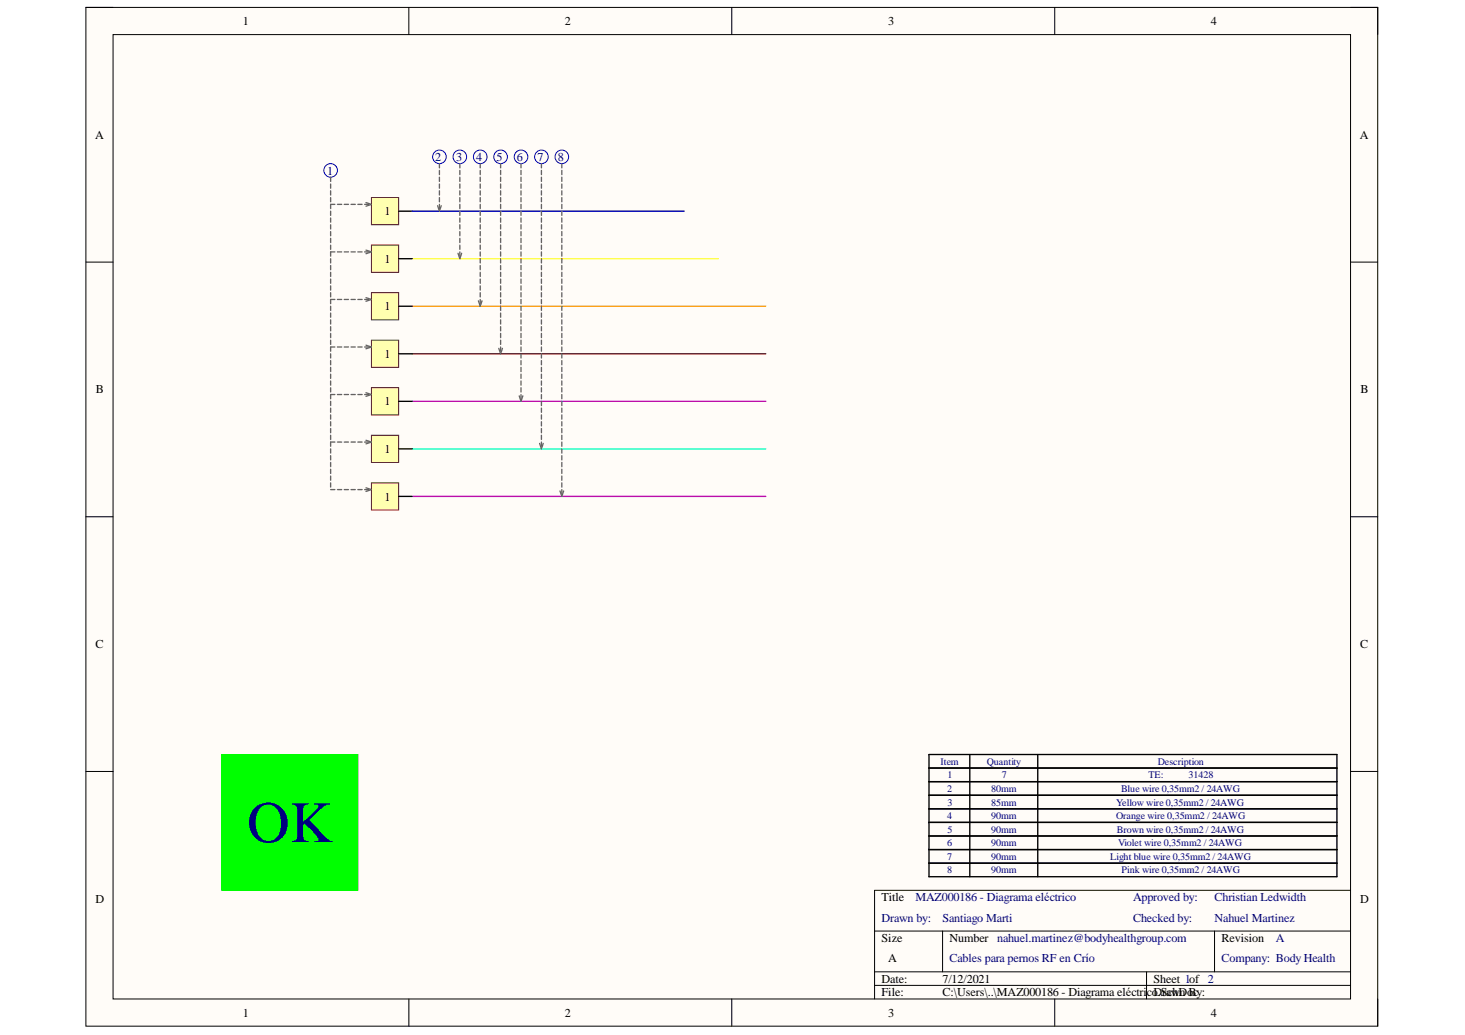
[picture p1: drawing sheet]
<svg xmlns="http://www.w3.org/2000/svg" width="297mm" height="210mm" viewBox="0 0 297 210" stroke-linecap="round" stroke-linejoin="round" font-family="sans-serif">
<path d="M17.4 1.5h261.9v206.6h-261.9z" fill-rule="evenodd" fill="#fffcf8"/>
<path d="M17.4 1.5h261.9v206.6h-261.9z" fill="none" stroke="#000" stroke-width=".2"/>
<path d="M22.9 7h250.9v195.6h-250.9z" fill-rule="evenodd" fill="#fffcf8"/>
<g fill="none" stroke="#000" stroke-width=".2">
<path d="M17.4 1.5h5.5M22.9 7h250.9v195.6h-250.9zM82.9 1.5v5.5M148.4 1.5v5.5M213.9 1.5v5.5M273.8 1.5h5.5v5.5M17.4 53.2h5.5M273.8 53.2h5.5M17.4 104.8h5.5M273.8 104.8h5.5M17.4 156.5h5.5M273.8 156.5h5.5"/>
<path d="M177.3 188.8h96.5M177.3 197.1h96.5M177.3 199.8h96.5M191.1 188.8v8.3M232.5 197.1v5.5M246.3 188.8v8.3M273.8 180.6h-96.5v22M82.9 202.6v5.5M148.4 202.6v5.5M213.9 202.6v5.5M279.3 202.6v5.5"/>
</g>
<path d="M188.4 153h82.7v13.8h-82.7zM188.4 155.8h82.7M188.4 158.5h82.7M196.6 153v13.8M210.4 153v13.8M188.4 161.3h82.7M188.4 164h82.7" fill="none" stroke="#000" stroke-width=".27"/>
<path d="M45 153h27.6v27.6h-27.6z" fill-rule="evenodd" fill="#0f0"/>
<path d="M45 153h27.6v27.6h-27.6z" fill="none" stroke="#0f0" stroke-width=".2"/>
<path d="M75.3 40.1h5.5v5.5h-5.5z" fill-rule="evenodd" fill="#ffffb0"/>
<path d="M75.3 40.1h5.5v5.5h-5.5z" fill="none" stroke="#800000" stroke-width=".2"/>
<path d="M80.8 42.8h2.8" fill="none" stroke="#000" stroke-width=".27"/>
<path d="M83.6 42.8h55.1" fill="none" stroke="#00f" stroke-width=".27"/>
<path d="M83.6 52.5h62" fill="none" stroke="#ff0" stroke-width=".27"/>
<path d="M83.6 62.1h71.7" fill="none" stroke="#f90" stroke-width=".27"/>
<path d="M83.6 71.8h71.7" fill="none" stroke="#980000" stroke-width=".27"/>
<path d="M83.6 81.4h71.7" fill="none" stroke="#90f" stroke-width=".27"/>
<path d="M83.6 91h71.7" fill="none" stroke="#0ff" stroke-width=".27"/>
<path d="M83.6 100.7h71.7" fill="none" stroke="#f0f" stroke-width=".27"/>
<circle cx="89.1" cy="31.8" r="1.38" fill="none" stroke="#00f" stroke-width=".2"/>
<path d="M75.3 49.7h5.5v5.5h-5.5z" fill-rule="evenodd" fill="#ffffb0"/>
<path d="M75.3 49.7h5.5v5.5h-5.5z" fill="none" stroke="#800000" stroke-width=".2"/>
<path d="M80.8 52.5h2.8" fill="none" stroke="#000" stroke-width=".27"/>
<path d="M75.3 59.4h5.5v5.5h-5.5z" fill-rule="evenodd" fill="#ffffb0"/>
<path d="M75.3 59.4h5.5v5.5h-5.5z" fill="none" stroke="#800000" stroke-width=".2"/>
<path d="M80.8 62.1h2.8" fill="none" stroke="#000" stroke-width=".27"/>
<path d="M75.3 69h5.5v5.5h-5.5z" fill-rule="evenodd" fill="#ffffb0"/>
<path d="M75.3 69h5.5v5.5h-5.5z" fill="none" stroke="#800000" stroke-width=".2"/>
<path d="M80.8 71.8h2.8" fill="none" stroke="#000" stroke-width=".27"/>
<path d="M75.3 78.6h5.5v5.5h-5.5z" fill-rule="evenodd" fill="#ffffb0"/>
<path d="M75.3 78.6h5.5v5.5h-5.5z" fill="none" stroke="#800000" stroke-width=".2"/>
<path d="M80.8 81.4h2.8" fill="none" stroke="#000" stroke-width=".27"/>
<path d="M75.3 88.3h5.5v5.5h-5.5z" fill-rule="evenodd" fill="#ffffb0"/>
<path d="M75.3 88.3h5.5v5.5h-5.5z" fill="none" stroke="#800000" stroke-width=".2"/>
<path d="M80.8 91h2.8" fill="none" stroke="#000" stroke-width=".27"/>
<path d="M75.3 97.9h5.5v5.5h-5.5z" fill-rule="evenodd" fill="#ffffb0"/>
<path d="M75.3 97.9h5.5v5.5h-5.5z" fill="none" stroke="#800000" stroke-width=".2"/>
<path d="M80.8 100.7h2.8M188.4 166.8h82.7v11h-82.7zM188.4 169.5h82.7M188.4 172.3h82.7M188.4 175.1h82.7M196.6 166.8v11M210.4 166.8v11" fill="none" stroke="#000" stroke-width=".27"/>
<g fill="none" stroke="#666" stroke-width=".27">
<path d="M67 35.9v.9M67 37.3v.9M67 38.7v.9M89.1 33.2v.8M89.1 34.6v.8M89.1 35.9v.9M89.1 37.3v.9M89.1 38.7v.9M93.2 33.2v.8M93.2 34.6v.8M93.2 35.9v.9M93.2 37.3v.9"/>
<path d="M93.2 38.7v.9M97.4 33.2v.8M97.4 34.6v.8M97.4 35.9v.9M97.4 37.3v.9M97.4 38.7v.9M101.5 33.2v.8M101.5 34.6v.8M101.5 35.9v.9M101.5 37.3v.9M101.5 38.7v.9M105.6 33.2v.8"/>
<path d="M105.6 34.6v.8M105.6 35.9v.9M105.6 37.3v.9M105.6 38.7v.9M109.8 33.2v.8M109.8 34.6v.8M109.8 35.9v.9M109.8 37.3v.9M109.8 38.7v.9M113.9 33.2v.8M113.9 34.6v.8M113.9 35.9v.9"/>
<path d="M113.9 37.3v.9M113.9 38.7v.9M67 40.1v.8M67 42.8v.9M67 44.2v.9M67 45.6v.8M67 47v.8M67 48.3v.9M67 49.7v.9M67 52.5v.8M67 53.8v.9M67 55.2v.9"/>
<path d="M67 56.6v.9M67 58v.8M67 59.4v.8M67.9 41.4h-.9v.9M67.9 51.1h-.9v.8M68.4 41.4h.9M68.4 51.1h.9M69.8 41.4h.9M69.8 51.1h.9M71.2 41.4h.8M71.2 51.1h.8M72.6 41.4h.8"/>
<path d="M72.6 51.1h.8M73.9 41.4h.9M73.9 51.1h.9M74.2 41.1l1.1 .3-1.1 .4M74.2 50.7l1.1 .4-1.1 .4M88.7 41.7l.4 1.1 .4-1.1M89.1 40.1v.8M89.1 41.4v.9M92.9 51.4l.3 1.1 .4-1.1M93.2 40.1v.8M93.2 41.4v.9M93.2 42.8v.9"/>
<path d="M93.2 44.2v.9M93.2 45.6v.8M93.2 47v.8M93.2 48.3v.9M93.2 49.7v.9M93.2 51.1v.8M97.4 40.1v.8M97.4 41.4v.9M97.4 42.8v.9M97.4 44.2v.9M97.4 45.6v.8M97.4 47v.8"/>
<path d="M97.4 48.3v.9M97.4 49.7v.9M97.4 51.1v.8M97.4 52.5v.8M97.4 53.8v.9M97.4 55.2v.9M97.4 56.6v.9M97.4 58v.8M97.4 59.4v.8M101.5 40.1v.8M101.5 41.4v.9M101.5 42.8v.9"/>
<path d="M101.5 44.2v.9M101.5 45.6v.8M101.5 47v.8M101.5 48.3v.9M101.5 49.7v.9M101.5 51.1v.8M101.5 52.5v.8M101.5 53.8v.9M101.5 55.2v.9M101.5 56.6v.9M101.5 58v.8M101.5 59.4v.8"/>
<path d="M105.6 40.1v.8M105.6 41.4v.9M105.6 42.8v.9M105.6 44.2v.9M105.6 45.6v.8M105.6 47v.8M105.6 48.3v.9M105.6 49.7v.9M105.6 51.1v.8M105.6 52.5v.8M105.6 53.8v.9M105.6 55.2v.9"/>
<path d="M105.6 56.6v.9M105.6 58v.8M105.6 59.4v.8M109.8 40.1v.8M109.8 41.4v.9M109.8 42.8v.9M109.8 44.2v.9M109.8 45.6v.8M109.8 47v.8M109.8 48.3v.9M109.8 49.7v.9M109.8 51.1v.8"/>
<path d="M109.8 52.5v.8M109.8 53.8v.9M109.8 55.2v.9M109.8 56.6v.9M109.8 58v.8M109.8 59.4v.8M113.9 40.1v.8M113.9 41.4v.9M113.9 42.8v.9M113.9 44.2v.9M113.9 45.6v.8M113.9 47v.8"/>
<path d="M113.9 48.3v.9M113.9 49.7v.9M113.9 51.1v.8M113.9 52.5v.8M113.9 53.8v.9M113.9 55.2v.9M113.9 56.6v.9M113.9 58v.8M113.9 59.4v.8M67 62.1v.9M67 63.5v.8M67 64.9v.8"/>
<path d="M67 66.2v.9M67 67.6v.9M67 69v.9M67 71.8v.8M67 73.1v.9M67 74.5v.9M67 75.9v.8M67 77.3v.8M67 78.6v.9M67.9 60.7h-.9v.9M67.9 70.4h-.9v.8M68.4 60.7h.9"/>
<path d="M68.4 70.4h.9M69.8 60.7h.9M69.8 70.4h.9M71.2 60.7h.8M71.2 70.4h.8M72.6 60.7h.8M72.6 70.4h.8M73.9 60.7h.9M73.9 70.4h.9M74.2 60.4l1.1 .3-1.1 .4M74.2 70l1.1 .4-1.1 .3M74.2 79.6l1.1 .4-1.1 .4"/>
<path d="M97 61l.4 1.1 .3-1.1M97.4 60.7v.9M101.1 70.6l.4 1.2 .4-1.2M101.5 60.7v.9M101.5 62.1v.9M101.5 63.5v.8M101.5 64.9v.8M101.5 66.2v.9M101.5 67.6v.9M101.5 69v.9M101.5 70.4v.8M105.6 60.7v.9"/>
<path d="M105.6 62.1v.9M105.6 63.5v.8M105.6 64.9v.8M105.6 66.2v.9M105.6 67.6v.9M105.6 69v.9M105.6 70.4v.8M105.6 71.8v.8M105.6 73.1v.9M105.6 74.5v.9M105.6 75.9v.8M105.6 77.3v.8"/>
<path d="M105.6 78.6v.9M109.8 60.7v.9M109.8 62.1v.9M109.8 63.5v.8M109.8 64.9v.8M109.8 66.2v.9M109.8 67.6v.9M109.8 69v.9M109.8 70.4v.8M109.8 71.8v.8M109.8 73.1v.9M109.8 74.5v.9"/>
<path d="M109.8 75.9v.8M109.8 77.3v.8M109.8 78.6v.9M113.9 60.7v.9M113.9 62.1v.9M113.9 63.5v.8M113.9 64.9v.8M113.9 66.2v.9M113.9 67.6v.9M113.9 69v.9M113.9 70.4v.8M113.9 71.8v.8"/>
<path d="M113.9 73.1v.9M113.9 74.5v.9M113.9 75.9v.8M113.9 77.3v.8M113.9 78.6v.9M67 81.4v.9M67 82.8v.8M67 84.1v.9M67 85.5v.9M67 86.9v.9M67 88.3v.8M67 91v.9"/>
<path d="M67 92.4v.9M67 93.8v.8M67 95.2v.8M67 96.5v.9M67 97.9v.9M67 99.3h.9M67.9 80h-.9v.9M67.9 89.7h-.9v.8M68.4 80h.9M68.4 89.7h.9M68.4 99.3h.9M69.8 80h.9"/>
<path d="M69.8 89.7h.9M69.8 99.3h.9M71.2 80h.8M71.2 89.7h.8M71.2 99.3h.8M72.6 80h.8M72.6 89.7h.8M72.6 99.3h.8M73.9 80h.9M73.9 89.7h.9M73.9 99.3h.9M74.2 89.3l1.1 .4-1.1 .3"/>
<path d="M74.2 98.9l1.1 .4-1.1 .4M105.3 80.3l.3 1.1 .4-1.1M105.6 80v.9M109.4 89.9l.4 1.1 .3-1.1M109.8 80v.9M109.8 81.4v.9M109.8 82.8v.8M109.8 84.1v.9M109.8 85.5v.9M109.8 86.9v.9M109.8 88.3v.8M109.8 89.7v.8"/>
<path d="M113.5 99.6l.4 1.1 .4-1.1M113.9 80v.9M113.9 81.4v.9M113.9 82.8v.8M113.9 84.1v.9M113.9 85.5v.9M113.9 86.9v.9M113.9 88.3v.8M113.9 89.7v.8M113.9 91v.9M113.9 92.4v.9M113.9 93.8v.8"/>
<path d="M113.9 95.2v.8M113.9 96.5v.9M113.9 97.9v.9M113.9 99.3v.9"/>
</g>
<g fill="none" stroke="#00f" stroke-width=".2">
<circle cx="67" cy="34.6" r="1.38"/>
<circle cx="93.2" cy="31.8" r="1.38"/>
<circle cx="97.4" cy="31.8" r="1.38"/>
<circle cx="101.5" cy="31.8" r="1.38"/>
<circle cx="105.6" cy="31.8" r="1.38"/>
<circle cx="109.8" cy="31.8" r="1.38"/>
<circle cx="113.9" cy="31.8" r="1.38"/>
</g>
<text font-size="11.9" fill="#000080" x="50.1" y="170.8">OK</text>
<g font-size="2.5">
<text x="49.2" y="5.1">1</text>
<text x="114.5" y="5.1">2</text>
<text x="180.1" y="5.1">3</text>
<text x="245.5" y="5.1">4</text>
<text x="19.3" y="28.1">A</text>
<text x="275.7" y="28.1">A</text>
<text x="78" y="43.7">1</text>
<text x="78" y="53.3">1</text>
<text x="78" y="63">1</text>
<text x="78" y="72.6">1</text>
<text x="19.5" y="79.8">B</text>
<text x="78" y="82.2">1</text>
<text x="275.9" y="79.8">B</text>
<text x="78" y="91.9">1</text>
<text x="78" y="101.5">1</text>
<text x="19.4" y="131.5">C</text>
<text x="275.8" y="131.5">C</text>
<text x="19.4" y="183.1">D</text>
<text x="178.7" y="182.8">Title</text>
<text x="275.8" y="183.1">D</text>
<text x="178.7" y="191">Size</text>
<text x="192.5" y="191">Number nahuel.martinez@bodyhealthgroup.com</text>
<text x="247.7" y="191">Revision</text>
<text x="180.1" y="195.2">A</text>
<text x="178.7" y="199.3">Date:</text>
<text x="178.7" y="202.1">File:</text>
<text x="191.1" y="199.3">7/12/2021</text>
<text x="191.1" y="202.1">C:\Users\..\MAZ000186 - Diagrama eléctricoDrawn By:</text>
<text x="233.9" y="199.3">Sheet 1of 2</text>
<text x="234.8" y="202.1">.SchDoc</text>
<text x="49.2" y="206.2">1</text>
<text x="114.5" y="206.2">2</text>
<text x="180.1" y="206.2">3</text>
<text x="245.5" y="206.2">4</text>
</g>
<g font-size="2.5" fill="#000080">
<text x="66.3" y="35.4">1</text>
<text x="88.2" y="32.6">2</text>
<text x="92.5" y="32.6">3</text>
<text x="96.5" y="32.6">4</text>
<text x="100.7" y="32.6">5</text>
<text x="104.8" y="32.6">6</text>
<text x="109" y="32.6">7</text>
<text x="113.1" y="32.6">8</text>
<text x="185.6" y="182.8">MAZ000186 - Diagrama eléctrico</text>
<text x="229.8" y="182.8">Approved by:</text>
<text x="246.2" y="182.8">Christian Ledwidth</text>
<text x="178.7" y="187">Drawn by:</text>
<text x="191.1" y="187">Santiago Marti</text>
<text x="229.8" y="187">Checked by:</text>
<text x="246.2" y="187">Nahuel Martinez</text>
<text x="258.7" y="191">A</text>
<text x="192.5" y="195.2">Cables para pernos RF en Crío</text>
<text x="247.7" y="195.2">Company: Body Health</text>
</g>
<g font-size="2" fill="#000080">
<text x="190.7" y="155.1">Item</text>
<text x="200.1" y="155.1">Quantity</text>
<text x="234.7" y="155.1">Description</text>
<text x="192" y="160.6">2</text>
<text x="192.1" y="157.8">1</text>
<text x="201" y="160.6">80mm</text>
<text x="203.1" y="157.8">7</text>
<text x="227.3" y="160.6">Blue wire 0,35mm2 / 24AWG</text>
<text x="232.9" y="157.8">TE:</text>
<text x="241" y="157.8">31428</text>
<text x="192" y="166.1">4</text>
<text x="192.1" y="163.4">3</text>
<text x="201" y="163.4">85mm</text>
<text x="201" y="166.1">90mm</text>
<text x="226.3" y="163.4">Yellow wire 0,35mm2 / 24AWG</text>
<text x="226.3" y="166.1">Orange wire 0,35mm2 / 24AWG</text>
<text x="192" y="171.6">6</text>
<text x="192.1" y="168.9">5</text>
<text x="201" y="168.9">90mm</text>
<text x="201" y="171.6">90mm</text>
<text x="226.5" y="168.9">Brown wire 0,35mm2 / 24AWG</text>
<text x="226.7" y="171.6">Violet wire 0,35mm2 / 24AWG</text>
<text x="192" y="174.4">7</text>
<text x="192" y="177.1">8</text>
<text x="201" y="174.4">90mm</text>
<text x="201" y="177.1">90mm</text>
<text x="225.1" y="174.4">Light blue wire 0,35mm2 / 24AWG</text>
<text x="227.4" y="177.1">Pink wire 0,35mm2 / 24AWG</text>
</g>
</svg>
